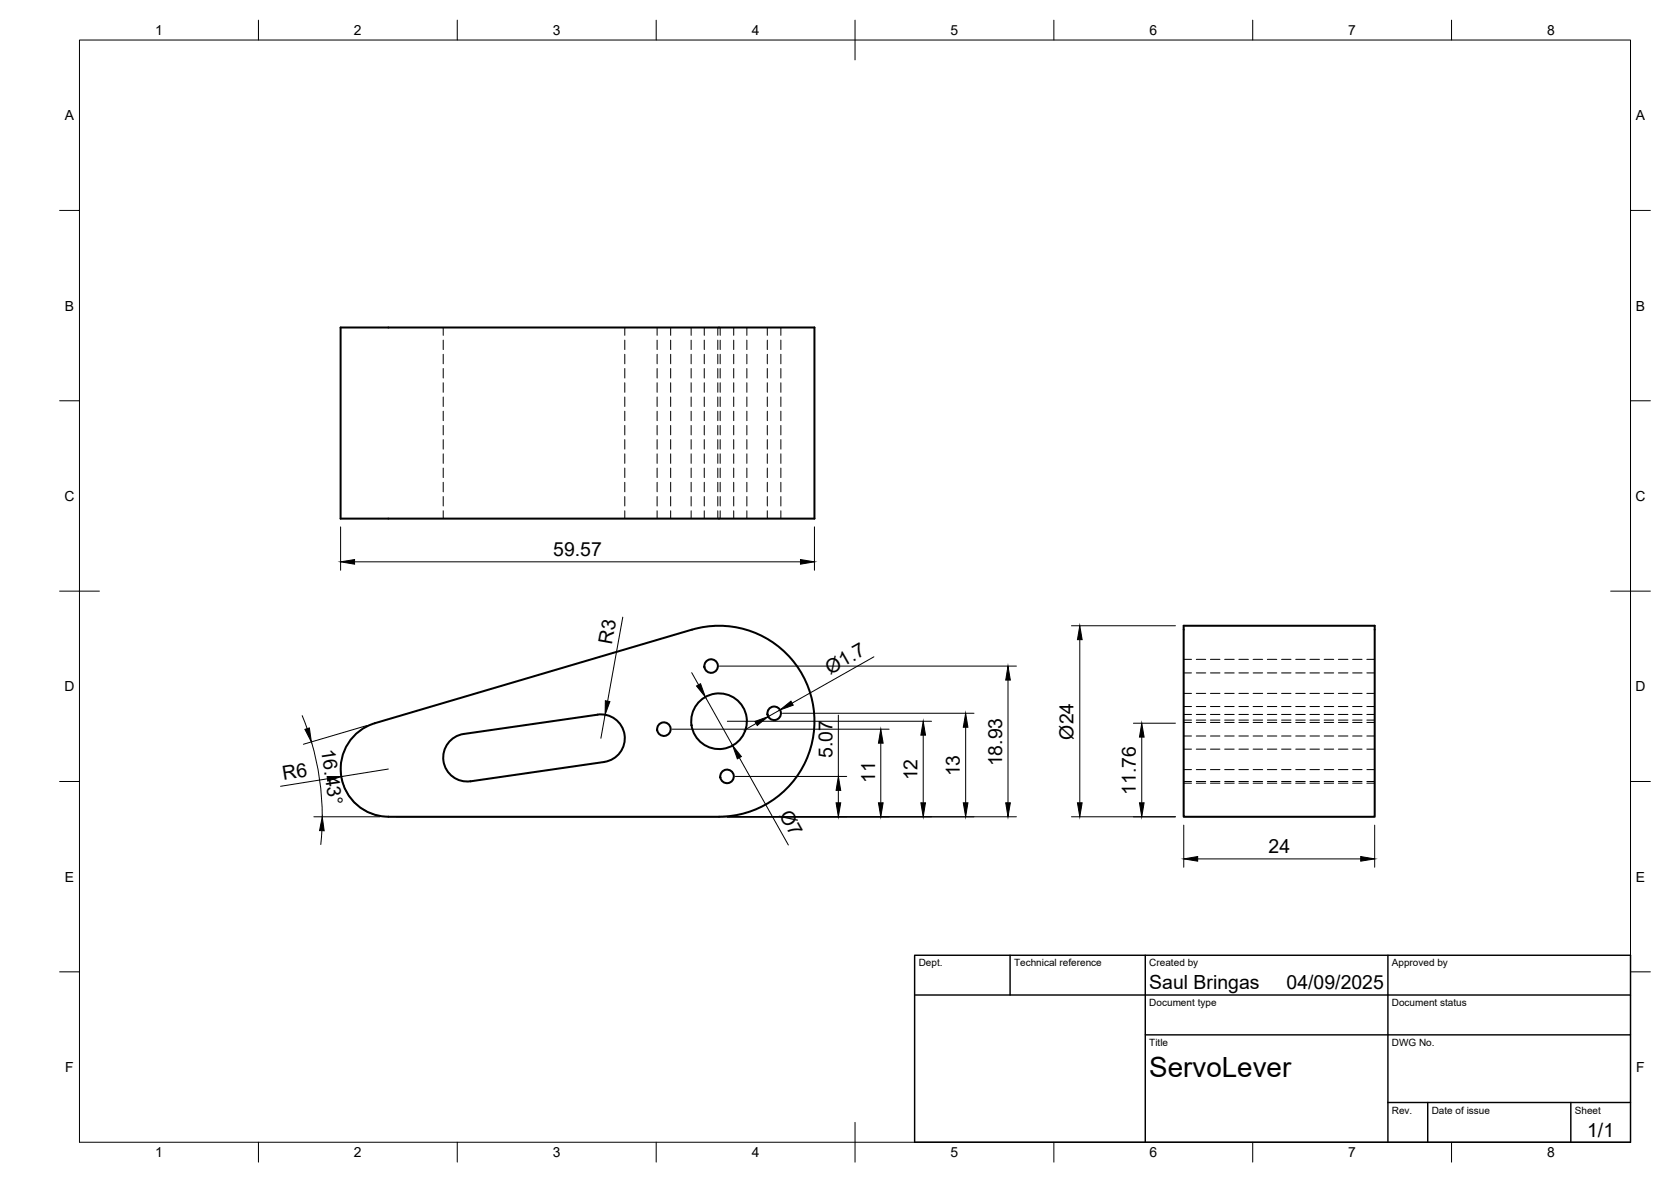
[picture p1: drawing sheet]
<svg xmlns="http://www.w3.org/2000/svg" width="420mm" height="297mm" viewBox="0 0 420 297" stroke-linecap="round" stroke-linejoin="round" font-family="sans-serif">
<!-- layer: Visible -->
<g fill="none" stroke="#000" stroke-width=".51">
<path d="M85.6 82.3h119.2v48h-119.2zM297.6 157.3h48.1v48h-48.1zM94.3 181.7l79.7-23.5a24 24 0 0 1 30.5 19.6 24 24 0 0 1-23.7 27.4l-83.2 .1a12 12 0 0 1-11.8-10.3 12 12 0 0 1 8.5-13.3M118.3 196.3a6 6 0 0 1-6.8-5.1 6 6 0 0 1 5.1-6.7l33.6-4.9a6 6 0 0 1 6.8 5.1 6 6 0 0 1-5 6.8l-33.7 4.8"/>
<circle cx="178.8" cy="167.4" r="1.7"/>
<circle cx="194.7" cy="179.3" r="1.7"/>
<circle cx="166.9" cy="183.2" r="1.7"/>
<circle cx="180.8" cy="181.2" r="7"/>
<circle cx="182.8" cy="195.1" r="1.7"/>
</g>
<!-- layer: Hidden -->
<g fill="none" stroke="#000" stroke-width=".25">
<path d="M111.4 82.3v2M111.4 85.5v2.3M111.4 89v2.4M111.4 92.6v2.4M111.4 96.2v2.4M111.4 99.8v2.4M157.1 82.3v2M157.1 85.5v2.3M157.1 89v2.4M157.1 92.6v2.4M157.1 96.2v2.4M157.1 99.8v2.4"/>
<path d="M165.2 82.3v2M165.2 85.5v2.3M165.2 89v2.4M165.2 92.6v2.4M165.2 96.2v2.4M165.2 99.8v2.4M168.6 82.3v2M168.6 85.5v2.3M168.6 89v2.4M168.6 92.6v2.4M168.6 96.2v2.4M168.6 99.8v2.4"/>
<path d="M173.8 82.3v2M173.8 85.5v2.3M173.8 89v2.4M173.8 92.6v2.4M173.8 96.2v2.4M173.8 99.8v2.4M177.1 82.3v2M177.1 85.5v2.3M177.1 89v2.4M177.1 92.6v2.4M177.1 96.2v2.4M177.1 99.8v2.4"/>
<path d="M180.5 82.3v2M180.5 85.5v2.3M180.5 89v2.4M180.5 92.6v2.4M180.5 96.2v2.4M180.5 99.8v2.4M181.1 82.3v2M181.1 85.5v2.3M181.1 89v2.4M181.1 92.6v2.4M181.1 96.2v2.4M181.1 99.8v2.4"/>
<path d="M184.5 82.3v2M184.5 85.5v2.3M184.5 89v2.4M184.5 92.6v2.4M184.5 96.2v2.4M184.5 99.8v2.4M187.8 82.3v2M187.8 85.5v2.3M187.8 89v2.4M187.8 92.6v2.4M187.8 96.2v2.4M187.8 99.8v2.4"/>
<path d="M192.9 82.3v2M192.9 85.5v2.3M192.9 89v2.4M192.9 92.6v2.4M192.9 96.2v2.4M192.9 99.8v2.4M196.3 82.3v2M196.3 85.5v2.3M196.3 89v2.4M196.3 92.6v2.4M196.3 96.2v2.4M196.3 99.8v2.4"/>
<path d="M111.4 103.3v2.4M111.4 106.9v2.4M111.4 110.5v2.4M111.4 114.1v2.3M111.4 117.6v2.4M157.1 103.3v2.4M157.1 106.9v2.4M157.1 110.5v2.4M157.1 114.1v2.3M157.1 117.6v2.4M165.2 103.3v2.4M165.2 106.9v2.4"/>
<path d="M165.2 110.5v2.4M165.2 114.1v2.3M165.2 117.6v2.4M168.6 103.3v2.4M168.6 106.9v2.4M168.6 110.5v2.4M168.6 114.1v2.3M168.6 117.6v2.4M173.8 103.3v2.4M173.8 106.9v2.4M173.8 110.5v2.4M173.8 114.1v2.3"/>
<path d="M173.8 117.6v2.4M177.1 103.3v2.4M177.1 106.9v2.4M177.1 110.5v2.4M177.1 114.1v2.3M177.1 117.6v2.4M180.5 103.3v2.4M180.5 106.9v2.4M180.5 110.5v2.4M180.5 114.1v2.3M180.5 117.6v2.4M181.1 103.3v2.4"/>
<path d="M181.1 106.9v2.4M181.1 110.5v2.4M181.1 114.1v2.3M181.1 117.6v2.4M184.5 103.3v2.4M184.5 106.9v2.4M184.5 110.5v2.4M184.5 114.1v2.3M184.5 117.6v2.4M187.8 103.3v2.4M187.8 106.9v2.4M187.8 110.5v2.4"/>
<path d="M187.8 114.1v2.3M187.8 117.6v2.4M192.9 103.3v2.4M192.9 106.9v2.4M192.9 110.5v2.4M192.9 114.1v2.3M192.9 117.6v2.4M196.3 103.3v2.4M196.3 106.9v2.4M196.3 110.5v2.4M196.3 114.1v2.3M196.3 117.6v2.4"/>
<path d="M111.4 121.2v2.4M111.4 124.8v2.4M111.4 128.4v1.9M157.1 121.2v2.4M157.1 124.8v2.4M157.1 128.4v1.9M165.2 121.2v2.4M165.2 124.8v2.4M165.2 128.4v1.9M168.6 121.2v2.4M168.6 124.8v2.4M168.6 128.4v1.9"/>
<path d="M173.8 121.2v2.4M173.8 124.8v2.4M173.8 128.4v1.9M177.1 121.2v2.4M177.1 124.8v2.4M177.1 128.4v1.9M180.5 121.2v2.4M180.5 124.8v2.4M180.5 128.4v1.9M181.1 121.2v2.4M181.1 124.8v2.4M181.1 128.4v1.9"/>
<path d="M184.5 121.2v2.4M184.5 124.8v2.4M184.5 128.4v1.9M187.8 121.2v2.4M187.8 124.8v2.4M187.8 128.4v1.9M192.9 121.2v2.4M192.9 124.8v2.4M192.9 128.4v1.9M196.3 121.2v2.4M196.3 124.8v2.4M196.3 128.4v1.9"/>
<path d="M297.6 177.6h2M297.6 165.7h2M297.6 169.1h2M297.6 174.3h2M297.6 179.5h2M300.8 177.6h2.4M300.8 165.7h2.4M300.8 169.1h2.4M300.8 174.3h2.4M300.8 179.5h2.4M304.4 177.6h2.3M304.4 165.7h2.3"/>
<path d="M304.4 169.1h2.3M304.4 174.3h2.3M304.4 179.5h2.3M307.9 177.6h2.4M307.9 165.7h2.4M307.9 169.1h2.4M307.9 174.3h2.4M307.9 179.5h2.4M311.5 177.6h2.4M311.5 165.7h2.4M311.5 169.1h2.4M311.5 174.3h2.4"/>
<path d="M311.5 179.5h2.4M315.1 177.6h2.4M315.1 165.7h2.4M315.1 169.1h2.4M315.1 174.3h2.4M315.1 179.5h2.4M318.7 177.6h2.3M318.7 165.7h2.3M318.7 169.1h2.3M318.7 174.3h2.3M318.7 179.5h2.3M322.2 177.6h2.4"/>
<path d="M322.2 165.7h2.4M322.2 169.1h2.4M322.2 174.3h2.4M322.2 179.5h2.4M325.8 177.6h2.4M325.8 165.7h2.4M325.8 169.1h2.4M325.8 174.3h2.4M325.8 179.5h2.4M329.4 177.6h2.4M329.4 165.7h2.4M329.4 169.1h2.4"/>
<path d="M329.4 174.3h2.4M329.4 179.5h2.4M333 177.6h2.3M333 165.7h2.3M333 169.1h2.3M333 174.3h2.3M333 179.5h2.3M336.5 177.6h2.4M336.5 165.7h2.4M336.5 169.1h2.4M336.5 174.3h2.4M336.5 179.5h2.4"/>
<path d="M340.1 177.6h2.4M340.1 165.7h2.4M340.1 169.1h2.4M340.1 174.3h2.4M340.1 179.5h2.4M343.7 177.6h2M343.7 165.7h2M343.7 169.1h2M343.7 174.3h2M343.7 179.5h2M297.6 181h2M297.6 193.4h2"/>
<path d="M297.6 196.8h2M297.6 188.3h2M297.6 181.6h2M297.6 185h2M297.6 196.4h2M300.8 181h2.4M300.8 193.4h2.4M300.8 196.8h2.4M300.8 188.3h2.4M300.8 181.6h2.4M300.8 185h2.4M300.8 196.4h2.4"/>
<path d="M304.4 181h2.3M304.4 193.4h2.3M304.4 196.8h2.3M304.4 188.3h2.3M304.4 181.6h2.3M304.4 185h2.3M304.4 196.4h2.3M307.9 181h2.4M307.9 193.4h2.4M307.9 196.8h2.4M307.9 188.3h2.4M307.9 181.6h2.4"/>
<path d="M307.9 185h2.4M307.9 196.4h2.4M311.5 181h2.4M311.5 193.4h2.4M311.5 196.8h2.4M311.5 188.3h2.4M311.5 181.6h2.4M311.5 185h2.4M311.5 196.4h2.4M315.1 181h2.4M315.1 193.4h2.4M315.1 196.8h2.4"/>
<path d="M315.1 188.3h2.4M315.1 181.6h2.4M315.1 185h2.4M315.1 196.4h2.4M318.7 181h2.3M318.7 193.4h2.3M318.7 196.8h2.3M318.7 188.3h2.3M318.7 181.6h2.3M318.7 185h2.3M318.7 196.4h2.3M322.2 181h2.4"/>
<path d="M322.2 193.4h2.4M322.2 196.8h2.4M322.2 188.3h2.4M322.2 181.6h2.4M322.2 185h2.4M322.2 196.4h2.4M325.8 181h2.4M325.8 193.4h2.4M325.8 196.8h2.4M325.8 188.3h2.4M325.8 181.6h2.4M325.8 185h2.4"/>
<path d="M325.8 196.4h2.4M329.4 181h2.4M329.4 193.4h2.4M329.4 196.8h2.4M329.4 188.3h2.4M329.4 181.6h2.4M329.4 185h2.4M329.4 196.4h2.4M333 181h2.3M333 193.4h2.3M333 196.8h2.3M333 188.3h2.3"/>
<path d="M333 181.6h2.3M333 185h2.3M333 196.4h2.3M336.5 181h2.4M336.5 193.4h2.4M336.5 196.8h2.4M336.5 188.3h2.4M336.5 181.6h2.4M336.5 185h2.4M336.5 196.4h2.4M340.1 181h2.4M340.1 193.4h2.4"/>
<path d="M340.1 196.8h2.4M340.1 188.3h2.4M340.1 181.6h2.4M340.1 185h2.4M340.1 196.4h2.4M343.7 181h2M343.7 193.4h2M343.7 196.8h2M343.7 188.3h2M343.7 181.6h2M343.7 185h2M343.7 196.4h2"/>
</g>
<!-- layer: BORDER -->
<g fill="none" stroke="#000" stroke-width=".25">
<path d="M20 10.1h390v276.9h-390zM65 5.1v5M115 5.1v5M165 5.1v5M215 5.1v10M265 5.1v5M315 5.1v5M365 5.1v5M15 52.9h5M410 52.9h5M15 100.7h5M410 100.7h5"/>
<path d="M15 148.6h10M405 148.6h10M15 196.4h5M410 196.4h5M15 244.2h5M410 244.2h5M65 287v5M115 287v5M165 287v5M215 282.1v9.9M265 287v5M315 287v5"/>
<path d="M365 287v5"/>
</g>
<!-- layer: TITLEBLOCK -->
<path d="M230 240.1h180v46.9h-180zM230 250h180M254 240.1v9.9M288 240.1v46.9M349 240.1v46.9M288 260.1h122M349 277.1h61M359 277.1v9.9M395 277.1v9.9" fill="none" stroke="#000" stroke-width=".36"/>
<!-- layer: FD_Dimensions -->
<g fill="none" stroke="#000" stroke-width=".25">
<path d="M85.6 132.4v10.9M204.8 132.4v10.9M89.2 141.2h112.1M156.6 155.1l-3.8 21.1M269.4 157.3h26.2M76 179.8l1.2 3.3M152.1 179.6l-1 5.9M173.9 169l1.7 3.1M177.4 175.2l6.8 12.2M180.9 167.4h74.7M196.1 178.4l-3 1.7M196.7 179.2h48.2"/>
<path d="M210.8 179.7v15.4M219.7 165.1l-20.5 11.6M253.4 170.9v30.8M271.5 160.7v41M78.3 186.4a66.5 66.5 0 0 1 2.7 18.8M82.3 195.7l-11.8 1.9M85.7 193.1a12 12 0 0 0 9.9 12M92.2 182.3l-15.9 4.7M97.6 193.3l-11.8 1.9M169 183.2h54.6M182.9 181.3h51.3M184.9 195.1h28"/>
<path d="M185.9 190.4l12.3 22M190.1 181.8l-3 1.7M210.8 198.6v3.1M221.5 186.8v14.9M232.1 184.7v17M242.8 182.8v18.9M285 181.7h10.6M287.1 185.2v16.5M78.9 205.3h16.6M80.9 208.7l-.2 3.5M99.7 205.3h155.9M269.4 205.3h26.2"/>
<path d="M297.6 207.4v10.5M301.1 215.8h41M345.7 207.4v10.5"/>
</g>
<g fill="#000" stroke="#000" stroke-width=".25">
<path d="M85.6 141.2l3.6-.6v1.2zM201.3 140.6l3.5 .6-3.5 .6zM152.2 176.1l1.2 .2-1.3 3.3zM175.1 172.4l1-.6 1.3 3.4zM196.1 178.4l2.8-2.2 .6 1zM253.4 167.4l.6 3.5h-1.1zM271.5 157.3l.6 3.4h-1.2zM76.7 183.3l1.1-.4 .5 3.5zM82.3 195.1l3.5 .1-3.4 1.1zM184.2 187.4l2.2 2.7-1 .6zM189.8 181.3l3.3-1.2-2.7 2.2zM210.8 195.1l.6 3.5h-1.2z"/>
<path d="M221.5 183.2l.6 3.6h-1.2zM232.1 181.3l.6 3.4h-1.2zM242.8 179.2l.6 3.6h-1.2zM287.1 181.7l.6 3.5h-1.2zM81 205.3l.5 3.5-1.2-.1zM210.2 201.7h1.2l-.6 3.6zM220.9 201.7h1.2l-.6 3.6zM231.5 201.7h1.2l-.6 3.6zM242.2 201.7h1.2l-.6 3.6zM252.9 201.7h1.1l-.6 3.6zM270.9 201.7h1.2l-.6 3.6zM286.5 201.7h1.2l-.6 3.6z"/>
<path d="M297.6 215.8l3.5-.5v1.1zM342.1 215.3l3.6 .5-3.6 .6z"/>
</g>
<text font-size="7" x="289" y="270.6">ServoLever</text>
<g font-size="4.9">
<text x="139.1" y="139.7">59.57</text>
<text x="153.8" y="162.1" transform="rotate(-80 153.8 162.1)">R3</text>
<text x="208.7" y="169.5" transform="rotate(-30 208.7 169.5)">Ø1.7</text>
<text x="270" y="185.9" transform="rotate(-90 270 185.9)">Ø24</text>
<text x="80.8" y="188.4" transform="rotate(82 80.8 188.4)">16.43°</text>
<text x="209.3" y="190.4" transform="rotate(-90 209.3 190.4)">5.07</text>
<text x="71.3" y="196" transform="rotate(-9 71.3 196)">R6</text>
<text x="220.1" y="196.8" transform="rotate(-90 220.1 196.8)">11</text>
<text x="230.7" y="196.1" transform="rotate(-90 230.7 196.1)">12</text>
<text x="241.3" y="195.1" transform="rotate(-90 241.3 195.1)">13</text>
<text x="252" y="192.6" transform="rotate(-90 252 192.6)">18.93</text>
<text x="285.6" y="199.8" transform="rotate(-90 285.6 199.8)">11.76</text>
<text x="195.8" y="204.9" transform="rotate(61 195.8 204.9)">Ø7</text>
<text x="319" y="214.4">24</text>
<text x="289" y="248.5">Saul Bringas</text>
<text x="323.5" y="248.5">04/09/2025</text>
<text x="399.1" y="285.7">1/1</text>
</g>
<g font-size="3.5">
<text x="39" y="8.8">1</text>
<text x="89" y="8.8">2</text>
<text x="139" y="8.8">3</text>
<text x="189" y="8.8">4</text>
<text x="239" y="8.8">5</text>
<text x="289" y="8.8">6</text>
<text x="339" y="8.8">7</text>
<text x="389" y="8.8">8</text>
<text x="16.3" y="30.2">A</text>
<text x="411.3" y="30.2">A</text>
<text x="16.3" y="78">B</text>
<text x="411.3" y="78">B</text>
<text x="16.2" y="125.9">C</text>
<text x="411.2" y="125.9">C</text>
<text x="16.2" y="173.7">D</text>
<text x="411.2" y="173.7">D</text>
<text x="16.3" y="221.6">E</text>
<text x="411.3" y="221.6">E</text>
<text x="16.4" y="269.4">F</text>
<text x="411.4" y="269.4">F</text>
<text x="39" y="290.8">1</text>
<text x="89" y="290.8">2</text>
<text x="139" y="290.8">3</text>
<text x="189" y="290.8">4</text>
<text x="239" y="290.8">5</text>
<text x="289" y="290.8">6</text>
<text x="339" y="290.8">7</text>
<text x="389" y="290.8">8</text>
</g>
<g font-size="2.5">
<text x="231" y="242.9">Dept.</text>
<text x="255" y="242.9">Technical reference</text>
<text x="289" y="242.9">Created by</text>
<text x="350" y="242.9">Approved by</text>
<text x="289" y="252.8">Document type</text>
<text x="350" y="252.8">Document status</text>
<text x="289" y="262.9">Title</text>
<text x="350" y="262.9">DWG No.</text>
<text x="350" y="279.9">Rev.</text>
<text x="360" y="279.9">Date of issue</text>
<text x="396" y="279.9">Sheet</text>
</g>
</svg>
